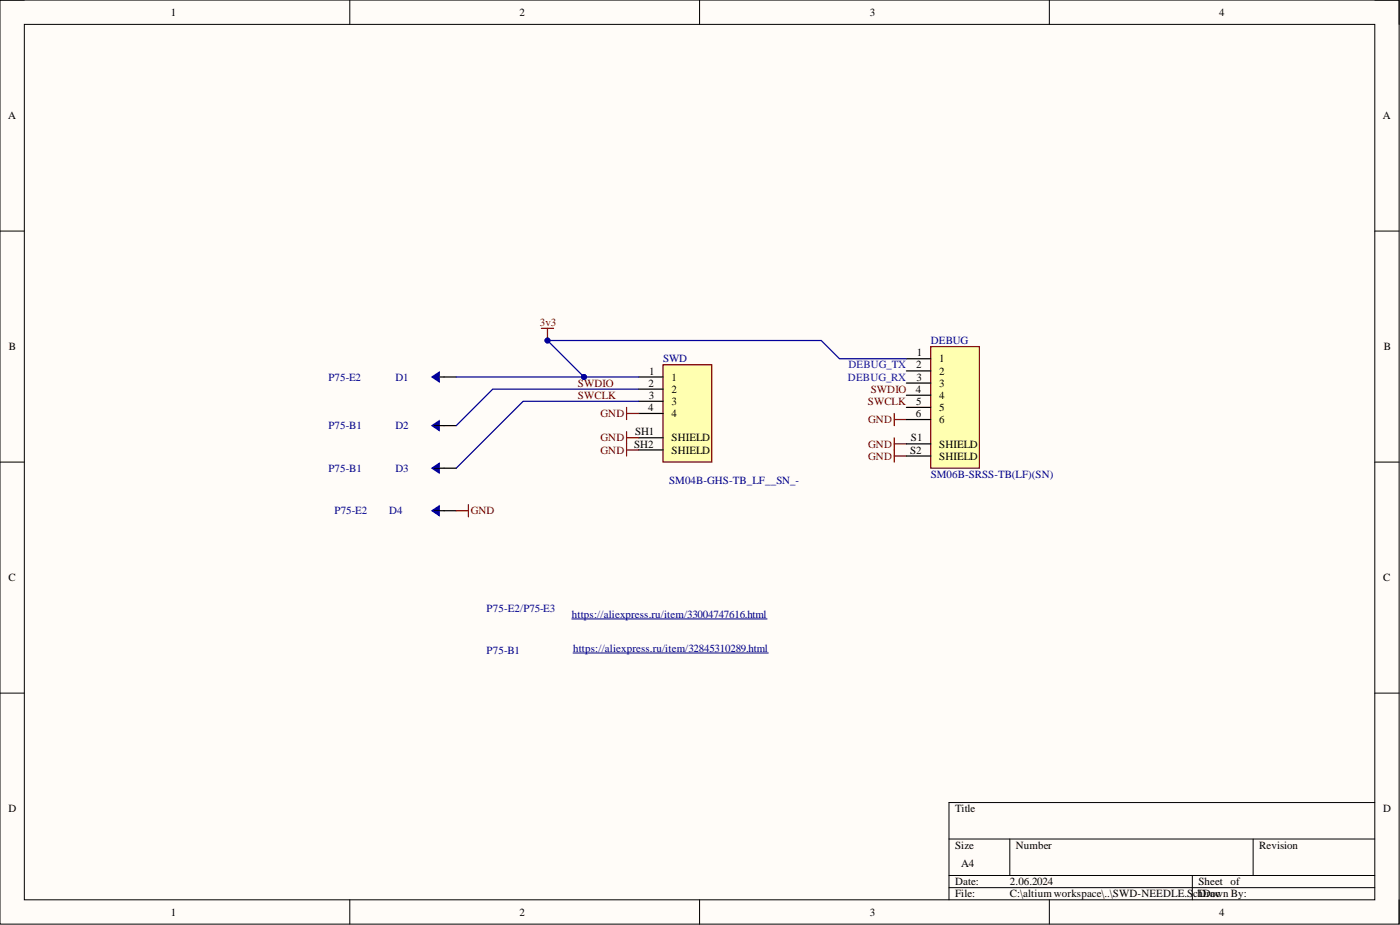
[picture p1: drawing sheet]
<svg xmlns="http://www.w3.org/2000/svg" width="292mm" height="193mm" viewBox="0 0 292 193" stroke-linecap="round" stroke-linejoin="round" font-family="sans-serif">
<path d="M0 0h291.9v192.8h-291.9z" fill-rule="evenodd" fill="#fffcf8"/>
<path d="M0 0h291.9v192.8h-291.9z" fill="none" stroke="#000" stroke-width=".21"/>
<path d="M5.1 5.1h281.7v182.6h-281.7z" fill-rule="evenodd" fill="#fffcf8"/>
<g fill="none" stroke="#000" stroke-width=".21">
<path d="M0 0h5.1M5.1 5.1h281.7v182.6h-281.7zM73 0v5.1M146 0v5.1M218.9 0v5.1M286.8 0h5.1v5.1M0 48.2h5.1M286.8 48.2h5.1M0 96.4h5.1M286.8 96.4h5.1M0 144.6h5.1M286.8 144.6h5.1"/>
<path d="M198 175h88.8M210.7 175v7.6M261.5 175v7.6M286.8 167.4h-88.8v20.3M73 187.7v5.1M146 187.7v5.1M198 182.6h88.8M198 185.2h88.8M218.9 187.7v5.1M248.8 182.6v5.1M291.9 187.7v5.1"/>
</g>
<path d="M138.3 76.1h10.2v20.3h-10.2z" fill-rule="evenodd" fill="#ffffb0"/>
<path d="M113 68.5h2.5M114.2 68.5v2.5M138.3 76.1h10.2v20.3h-10.2zM130.7 85v2.5M130.7 90.1v5M130.7 86.3h2.6M130.7 91.3h2.6M130.7 93.9h2.6" fill="none" stroke="#800000" stroke-width=".25"/>
<path d="M133.3 78.6h5M133.3 81.2h5M133.3 83.7h5M133.3 86.3h5M133.3 91.3h5M133.3 93.9h5" fill="none" stroke="#000" stroke-width=".25"/>
<circle cx="114.2" cy="71" r=".51" fill="#000080"/>
<circle cx="114.2" cy="71" r=".51" fill="none" stroke="#000080" stroke-width=".21"/>
<path d="M90.1 78.6l1.5-1v2.1z" fill="#00f"/>
<path d="M90.1 78.6l1.5-1v2.1z" fill="none" stroke="#00f" stroke-width=".25"/>
<path d="M90.6 78.6h4.6" fill="none" stroke="#000" stroke-width=".25"/>
<path d="M90.1 88.8l1.5-1v2z" fill="#00f"/>
<path d="M90.1 88.8l1.5-1v2z" fill="none" stroke="#00f" stroke-width=".25"/>
<path d="M90.6 88.8h4.6" fill="none" stroke="#000" stroke-width=".25"/>
<path d="M90.1 97.7l1.5-1v2z" fill="#00f"/>
<path d="M90.1 97.7l1.5-1v2z" fill="none" stroke="#00f" stroke-width=".25"/>
<path d="M90.6 97.7h4.6" fill="none" stroke="#000" stroke-width=".25"/>
<path d="M90.1 106.5l1.5-1v2.1z" fill="#00f"/>
<path d="M90.1 106.5l1.5-1v2.1z" fill="none" stroke="#00f" stroke-width=".25"/>
<path d="M90.6 106.5h4.6" fill="none" stroke="#000" stroke-width=".25"/>
<path d="M95.2 78.6h26.6" fill="none" stroke="#000080" stroke-width=".25"/>
<circle cx="121.8" cy="78.6" r=".51" fill="#000080"/>
<g fill="none" stroke="#000080" stroke-width=".21">
<path d="M119.3 129.1h40.8M119.6 136.2h40.7"/>
<circle cx="121.8" cy="78.6" r=".51"/>
</g>
<path d="M133.3 81.2h-30.5l-7.6 7.6M133.3 83.7h-24.1l-14 14" fill="none" stroke="#000080" stroke-width=".25"/>
<path d="M186.6 86.3v2.5M186.6 91.3v5.1M186.6 87.5h2.5M186.6 92.6h2.5M186.6 95.1h2.5M95.2 106.5h2.5M97.7 105.3v2.5" fill="none" stroke="#800000" stroke-width=".25"/>
<path d="M194.2 72.3h10.1v25.4h-10.1z" fill-rule="evenodd" fill="#ffffb0"/>
<path d="M194.2 72.3h10.1v25.4h-10.1z" fill="none" stroke="#800000" stroke-width=".25"/>
<path d="M189.1 74.8h5.1M189.1 77.4h5.1M189.1 79.9h5.1M189.1 82.5h5.1M189.1 85h5.1M189.1 87.5h5.1M189.1 92.6h5.1M189.1 95.1h5.1" fill="none" stroke="#000" stroke-width=".25"/>
<path d="M189.1 74.8h-13.9l-3.9-3.8h-57.1l7.6 7.6h11.5" fill="none" stroke="#000080" stroke-width=".25"/>
<circle cx="121.8" cy="78.6" r=".51" fill="#000080"/>
<circle cx="121.8" cy="78.6" r=".51" fill="none" stroke="#000080" stroke-width=".21"/>
<circle cx="114.2" cy="71" r=".51" fill="#000080"/>
<circle cx="114.2" cy="71" r=".51" fill="none" stroke="#000080" stroke-width=".21"/>
<g font-size="2.3">
<text x="35.6" y="3.3">1</text>
<text x="108.4" y="3.3">2</text>
<text x="181.5" y="3.3">3</text>
<text x="254.3" y="3.3">4</text>
<text x="1.7" y="24.9">A</text>
<text x="288.5" y="24.9">A</text>
<text x="1.9" y="73.1">B</text>
<text x="191.1" y="76.9">2</text>
<text x="191.3" y="74.3">1</text>
<text x="196" y="75.6">1</text>
<text x="288.7" y="73.1">B</text>
<text x="135.3" y="80.7">2</text>
<text x="135.4" y="83.2">3</text>
<text x="135.5" y="78.1">1</text>
<text x="140.1" y="79.4">1</text>
<text x="140.1" y="81.9">2</text>
<text x="191.1" y="81.9">4</text>
<text x="191.2" y="79.4">3</text>
<text x="196" y="78.1">2</text>
<text x="196" y="80.7">3</text>
<text x="196" y="83.2">4</text>
<text x="135.2" y="85.7">4</text>
<text x="140.1" y="84.5">3</text>
<text x="140.1" y="87">4</text>
<text x="191.1" y="87">6</text>
<text x="191.1" y="84.5">5</text>
<text x="196" y="85.7">5</text>
<text x="196" y="88.3">6</text>
<text x="132.3" y="93.4">SH2</text>
<text x="132.5" y="90.8">SH1</text>
<text x="140.1" y="92.1">SHIELD</text>
<text x="140.1" y="94.6">SHIELD</text>
<text x="189.9" y="94.6">S2</text>
<text x="190" y="92.1">S1</text>
<text x="196" y="93.4">SHIELD</text>
<text x="196" y="95.9">SHIELD</text>
<text x="1.8" y="121.3">C</text>
<text x="288.6" y="121.3">C</text>
<text x="1.8" y="169.5">D</text>
<text x="199.3" y="169.5">Title</text>
<text x="288.6" y="169.5">D</text>
<text x="199.3" y="177.1">Size</text>
<text x="212" y="177.1">Number</text>
<text x="262.7" y="177.1">Revision</text>
<text x="199.3" y="184.7">Date:</text>
<text x="200.5" y="180.9">A4</text>
<text x="210.7" y="184.7">2.06.2024</text>
<text x="250" y="184.7">Sheet of</text>
<text x="35.6" y="191">1</text>
<text x="108.4" y="191">2</text>
<text x="181.5" y="191">3</text>
<text x="199.3" y="187.2">File:</text>
<text x="210.7" y="187.2">C:\altium workspace\..\SWD-NEEDLE.S</text>
<text x="248.9" y="187.2">chDDrawn By:</text>
<text x="252.6" y="187.2">oc</text>
<text x="254.3" y="191">4</text>
</g>
<g font-size="2.3" fill="#800000">
<text x="112.6" y="68">3v3</text>
<text x="120.6" y="80.7">SWDIO</text>
<text x="120.6" y="83.2">SWCLK</text>
<text x="181.7" y="81.9">SWDIO</text>
<text x="125.3" y="87">GND</text>
<text x="181.1" y="84.5">SWCLK</text>
<text x="181.2" y="88.3">GND</text>
<text x="125.3" y="92.1">GND</text>
<text x="125.3" y="94.6">GND</text>
<text x="181.2" y="93.4">GND</text>
<text x="181.2" y="95.9">GND</text>
<text x="98.2" y="107.3">GND</text>
</g>
<g font-size="2.3" fill="#000080">
<text x="194.2" y="71.8">DEBUG</text>
<text x="138.3" y="75.6">SWD</text>
<text x="68.5" y="79.4">P75-E2</text>
<text x="82.5" y="79.4">D1</text>
<text x="68.5" y="89.6">P75-B1</text>
<text x="82.5" y="89.6">D2</text>
<text x="68.5" y="98.4">P75-B1</text>
<text x="82.5" y="98.4">D3</text>
<text x="139.6" y="101">SM04B-GHS-TB_LF__SN_-</text>
<text x="194.2" y="99.7">SM06B-SRSS-TB(LF)(SN)</text>
<text x="69.8" y="107.3">P75-E2</text>
<text x="81.2" y="107.3">D4</text>
<text x="101.5" y="127.6">P75-E2/P75-E3</text>
<text x="119.3" y="128.9">https://aliexpress.ru/item/33004747616.html</text>
<text x="101.5" y="136.5">P75-B1</text>
<text x="119.6" y="136">https://aliexpress.ru/item/32845310289.html</text>
</g>
<g font-size="2.3" fill="#00f">
<text x="177" y="76.9">DEBUG_TX</text>
<text x="176.9" y="79.4">DEBUG_RX</text>
</g>
</svg>
